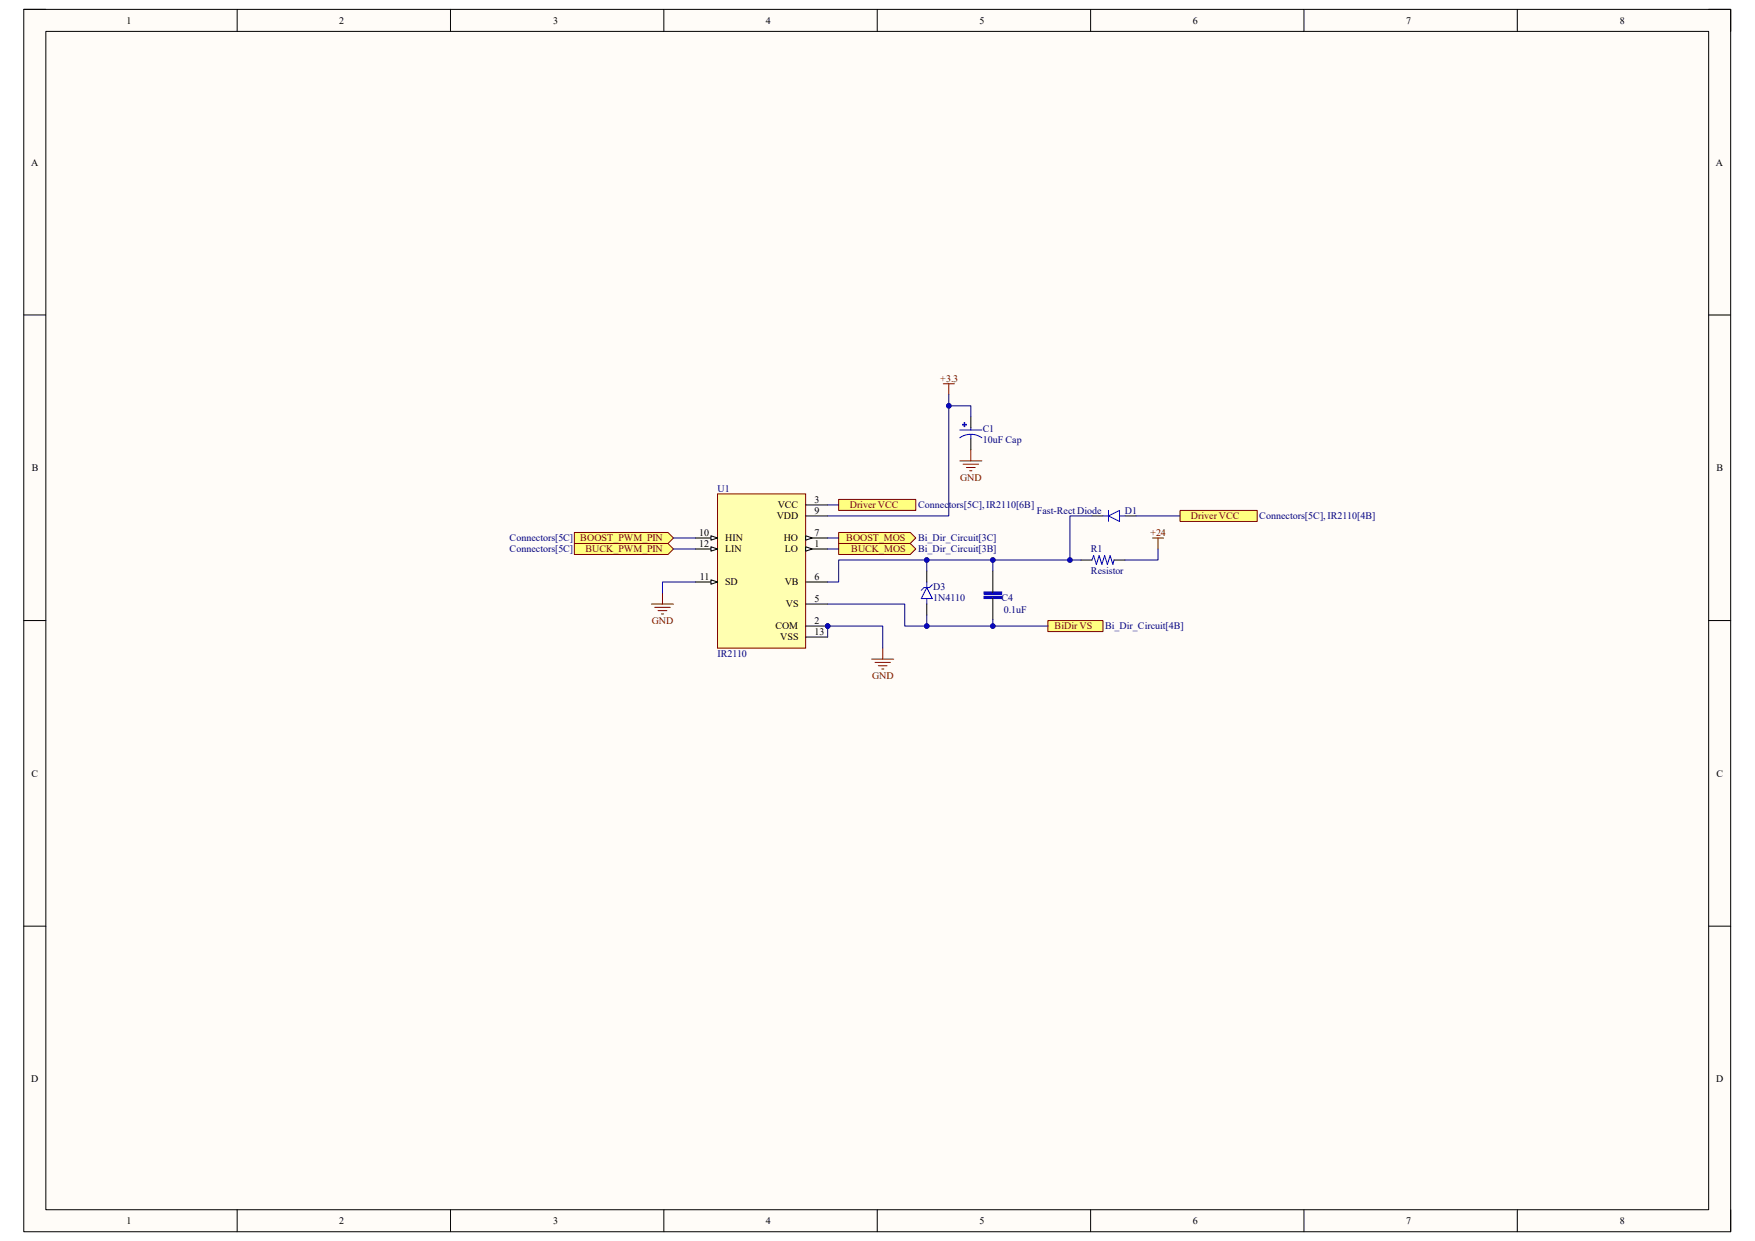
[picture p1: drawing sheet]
<svg xmlns="http://www.w3.org/2000/svg" width="297mm" height="210mm" viewBox="0 0 297 210" stroke-linecap="round" stroke-linejoin="round" font-family="sans-serif">
<path d="M4 1.6h288.9v206.8h-288.9z" fill-rule="evenodd" fill="#fffcf8"/>
<path d="M4 1.6h288.9v206.8h-288.9z" fill="none" stroke="#000" stroke-width=".17"/>
<path d="M7.8 5.3h281.4v199.4h-281.4z" fill-rule="evenodd" fill="#fffcf8"/>
<g fill="none" stroke="#000" stroke-width=".17">
<path d="M4 1.6h3.7M7.8 5.3h281.4v199.4h-281.4zM40.1 1.6v3.7M76.2 1.6v3.7M112.3 1.6v3.7M148.5 1.6v3.7M184.6 1.6v3.7M220.7 1.6v3.7M256.8 1.6v3.7M289.2 1.6h3.7v3.7M4 53.3h3.7M289.2 53.3h3.7"/>
<path d="M4 105h3.8M289.2 105h3.7M4 156.7h3.8M289.2 156.7h3.7M40.1 204.7v3.7M76.2 204.7v3.7M112.4 204.7v3.7M148.5 204.7v3.7M184.6 204.7v3.7M220.7 204.7v3.7M256.8 204.7v3.7M292.9 204.7v3.7"/>
</g>
<path d="M97.2 92h15.8l1 .9-1 .9h-15.8z" fill-rule="evenodd" fill="#ffff80"/>
<path d="M159.6 64.9h1.9M160.6 64.9v1.9M97.2 92h15.8l1 .9-1 .9h-15.8zM147.5 111.5h3.8M148.1 112.1h2.6M148.6 112.7h1.5M149.2 113.2h.4M149.4 109.7v1.8" fill="none" stroke="#800000" stroke-width=".17"/>
<path d="M163.2 71.5h.1v.7h-.1z" fill-rule="evenodd" fill="#00f"/>
<path d="M163.2 71.5h.1v.7h-.1z" fill="none" stroke="#00f" stroke-width=".17"/>
<path d="M162.9 71.8h.6v.1h-.6z" fill-rule="evenodd" fill="#00f"/>
<path d="M162.4 74.1a3.3 3.3 0 0 1 3.8 0M162.4 72.8h3.8M162.9 71.8h.6v.1h-.6zM164.3 72.4v.4M164.3 73.5v.8" fill="none" stroke="#00f" stroke-width=".17"/>
<path d="M164.3 70.5v1.9M164.3 74.3v1.8" fill="none" stroke="#000" stroke-width=".17"/>
<path d="M162.4 78h3.8M163 78.6h2.6M163.6 79.1h1.4M164.1 79.7h.4M164.3 76.1v1.9M110.3 102.2h3.7M110.8 102.8h2.6M111.4 103.3h1.5M111.9 103.9h.4M112.1 100.4v1.8" fill="none" stroke="#800000" stroke-width=".17"/>
<path d="M141.9 92h12.1l1 .9-1 .9h-12.1z" fill-rule="evenodd" fill="#ffff80"/>
<path d="M141.9 92h12.1l1 .9-1 .9h-12.1z" fill="none" stroke="#800000" stroke-width=".17"/>
<path d="M177.3 105h9.4v1.9h-9.4z" fill-rule="evenodd" fill="#ffff80"/>
<path d="M177.3 105h9.4v1.9h-9.4z" fill="none" stroke="#800000" stroke-width=".17"/>
<path d="M141.9 90.1h12.1l1 .9-1 1h-12.1z" fill-rule="evenodd" fill="#ffff80"/>
<path d="M141.9 90.1h12.1l1 .9-1 1h-12.1z" fill="none" stroke="#800000" stroke-width=".17"/>
<path d="M97.2 90.1h15.8l1 .9-1 1h-15.8z" fill-rule="evenodd" fill="#ffff80"/>
<path d="M97.2 90.1h15.8l1 .9-1 1h-15.8zM195.1 91h1.8M196 91v1.9" fill="none" stroke="#800000" stroke-width=".17"/>
<path d="M166.5 101.1h3M166.5 100.4h3" fill="none" stroke="#00f" stroke-width=".37"/>
<path d="M156.8 99.4l1 1.9h-1.9zM156.8 98.5v.9M157.8 99l-.5 .4h-.9l-.5 .5M184.8 94.8l.3-.8 .4 1.5 .5-1.5 .5 1.5 .4-1.5 .5 1.5 .5-1.5 .4 1.5 .2-.7M186.7 87.3h.9M187.6 87.3l1.9-.9v1.8zM187.6 86.4v1.8M189.5 87.3h.9M156.8 101.3v.9M166.5 100.9h3v.4h-3zM166.5 100.2h3v.3h-3z" fill="none" stroke="#00f" stroke-width=".17"/>
<path d="M156.8 96.6v1.9M168 96.6v3.8M182.9 94.8h1.9M184.8 87.3h1.9M188.5 94.8h1.9M190.4 87.3h1.9M156.8 102.2v1.9M168 101.1v3.7" fill="none" stroke="#000" stroke-width=".17"/>
<circle cx="140.1" cy="106" r=".37" fill="#000080"/>
<circle cx="140.1" cy="106" r=".37" fill="none" stroke="#000080" stroke-width=".17"/>
<path d="M121.4 83.6h14.9v26.1h-14.9z" fill-rule="evenodd" fill="#ffffb0"/>
<path d="M121.4 83.6h14.9v26.1h-14.9z" fill="none" stroke="#800000" stroke-width=".17"/>
<path d="M117.7 91h3.7" fill="none" stroke="#000" stroke-width=".17"/>
<path d="M120.3 90.7l1.1 .3-1.1 .4z" fill="#f8fcff"/>
<path d="M117.7 92.9h3.7M120.3 90.7l1.1 .3-1.1 .4z" fill="none" stroke="#000" stroke-width=".17"/>
<path d="M120.3 92.5l1.1 .4-1.1 .4z" fill="#f8fcff"/>
<path d="M117.7 98.5h3.7M120.3 92.5l1.1 .4-1.1 .4z" fill="none" stroke="#000" stroke-width=".17"/>
<path d="M120.3 98.1l1.1 .4-1.1 .4z" fill="#f8fcff"/>
<path d="M120.3 98.1l1.1 .4-1.1 .4zM136.3 85.4h3.8M136.3 87.3h3.8M136.3 91h3.8" fill="none" stroke="#000" stroke-width=".17"/>
<path d="M136.3 90.7l1.2 .3-1.2 .4z" fill="#f8fcff"/>
<path d="M136.3 90.7l1.2 .3-1.2 .4zM136.3 92.9h3.8" fill="none" stroke="#000" stroke-width=".17"/>
<path d="M136.3 92.5l1.2 .4-1.2 .4z" fill="#f8fcff"/>
<path d="M136.3 92.5l1.2 .4-1.2 .4zM136.3 98.5h3.8M136.3 102.2h3.8M136.3 105.9h3.8" fill="none" stroke="#000" stroke-width=".17"/>
<circle cx="140.1" cy="106" r=".37" fill="#000080"/>
<g fill="none" stroke="#000080" stroke-width=".17">
<path d="M160.6 68.7h3.7v1.8"/>
<circle cx="140.1" cy="106" r=".37"/>
</g>
<path d="M136.3 107.8h3.8" fill="none" stroke="#000" stroke-width=".17"/>
<circle cx="160.6" cy="68.7" r=".37" fill="#000080"/>
<g fill="none" stroke="#000080" stroke-width=".17">
<path d="M114 92.9h3.7M114 91h3.7M117.7 98.5h-5.6v1.9M140.1 92.9h1.8M140.1 91h1.8M156.8 104.1v1.8h11.2v-1.1"/>
<circle cx="160.6" cy="68.7" r=".37"/>
</g>
<circle cx="168" cy="106" r=".37" fill="#000080"/>
<circle cx="168" cy="106" r=".37" fill="none" stroke="#000080" stroke-width=".17"/>
<circle cx="156.8" cy="106" r=".37" fill="#000080"/>
<g fill="none" stroke="#000080" stroke-width=".17">
<path d="M156.8 96.6v-1.8h11.2v1.8"/>
<circle cx="156.8" cy="106" r=".37"/>
</g>
<circle cx="156.8" cy="94.8" r=".37" fill="#000080"/>
<circle cx="156.8" cy="94.8" r=".37" fill="none" stroke="#000080" stroke-width=".17"/>
<circle cx="168" cy="94.8" r=".37" fill="#000080"/>
<g fill="none" stroke="#000080" stroke-width=".17">
<path d="M156.8 94.8h-14.9v3.7h-1.8"/>
<circle cx="168" cy="94.8" r=".37"/>
</g>
<circle cx="156.8" cy="94.8" r=".37" fill="#000080"/>
<g fill="none" stroke="#000080" stroke-width=".17">
<path d="M140.1 102.2h13v3.7h3.7"/>
<circle cx="156.8" cy="94.8" r=".37"/>
</g>
<circle cx="156.8" cy="106" r=".37" fill="#000080"/>
<g fill="none" stroke="#000080" stroke-width=".17">
<path d="M196 92.9v1.9h-5.6M168 105.9h9.3"/>
<circle cx="156.8" cy="106" r=".37"/>
</g>
<circle cx="168" cy="106" r=".37" fill="#000080"/>
<g fill="none" stroke="#000080" stroke-width=".17">
<path d="M184.8 87.3h-3.7v7.5M192.3 87.3h7.4"/>
<circle cx="168" cy="106" r=".37"/>
</g>
<circle cx="181.1" cy="94.8" r=".37" fill="#000080"/>
<g fill="none" stroke="#000080" stroke-width=".17">
<path d="M140.1 107.8v-1.9h9.3v3.8"/>
<circle cx="181.1" cy="94.8" r=".37"/>
</g>
<circle cx="140.1" cy="106" r=".37" fill="#000080"/>
<circle cx="140.1" cy="106" r=".37" fill="none" stroke="#000080" stroke-width=".17"/>
<path d="M199.7 86.4h13.1v1.8h-13.1z" fill-rule="evenodd" fill="#ffff80"/>
<path d="M199.7 86.4h13.1v1.8h-13.1z" fill="none" stroke="#800000" stroke-width=".17"/>
<path d="M141.9 84.5h13.1v1.9h-13.1z" fill-rule="evenodd" fill="#ffff80"/>
<path d="M141.9 84.5h13.1v1.9h-13.1z" fill="none" stroke="#800000" stroke-width=".17"/>
<path d="M160.6 66.8v20.5h-20.5M140.1 85.4h1.8" fill="none" stroke="#000080" stroke-width=".17"/>
<circle cx="160.6" cy="68.7" r=".37" fill="#000080"/>
<g fill="none" stroke="#000080" stroke-width=".17">
<path d="M168 94.8h14.9"/>
<circle cx="160.6" cy="68.7" r=".37"/>
</g>
<circle cx="181.1" cy="94.8" r=".37" fill="#000080"/>
<circle cx="181.1" cy="94.8" r=".37" fill="none" stroke="#000080" stroke-width=".17"/>
<circle cx="168" cy="94.8" r=".37" fill="#000080"/>
<circle cx="168" cy="94.8" r=".37" fill="none" stroke="#000080" stroke-width=".17"/>
<g font-size="1.7">
<text x="21.4" y="4">1</text>
<text x="57.4" y="4">2</text>
<text x="93.6" y="4">3</text>
<text x="129.6" y="4">4</text>
<text x="165.8" y="4">5</text>
<text x="201.8" y="4">6</text>
<text x="238" y="4">7</text>
<text x="274.1" y="4">8</text>
<text x="5.3" y="28">A</text>
<text x="290.4" y="28">A</text>
<text x="5.4" y="79.8">B</text>
<text x="290.5" y="79.8">B</text>
<text x="131.4" y="87.9">VDD</text>
<text x="131.6" y="86">VCC</text>
<text x="137.8" y="85.1">3</text>
<text x="137.8" y="87">9</text>
<text x="118.3" y="90.7">10</text>
<text x="118.3" y="92.5">12</text>
<text x="122.7" y="91.6">HIN</text>
<text x="122.7" y="93.5">LIN</text>
<text x="132.7" y="91.6">HO</text>
<text x="132.8" y="93.5">LO</text>
<text x="137.8" y="90.7">7</text>
<text x="137.8" y="92.5">1</text>
<text x="118.4" y="98.1">11</text>
<text x="122.7" y="99.1">SD</text>
<text x="132.8" y="99.1">VB</text>
<text x="137.8" y="98.1">6</text>
<text x="137.8" y="101.9">5</text>
<text x="131.2" y="106.5">COM</text>
<text x="133" y="102.8">VS</text>
<text x="137.8" y="105.6">2</text>
<text x="137.8" y="107.4">13</text>
<text x="132" y="108.4">VSS</text>
<text x="5.3" y="131.4">C</text>
<text x="290.5" y="131.4">C</text>
<text x="5.3" y="183.2">D</text>
<text x="290.4" y="183.2">D</text>
<text x="21.4" y="207.2">1</text>
<text x="57.4" y="207.2">2</text>
<text x="93.6" y="207.2">3</text>
<text x="129.6" y="207.2">4</text>
<text x="165.8" y="207.2">5</text>
<text x="201.8" y="207.2">6</text>
<text x="238" y="207.2">7</text>
<text x="274.1" y="207.2">8</text>
</g>
<g font-size="1.7" fill="#800000">
<text x="159.1" y="64.6">+3.3</text>
<text x="162.5" y="81.4">GND</text>
<text x="143.8" y="86">Driver VCC</text>
<text x="201.5" y="87.9">Driver VCC</text>
<text x="98.2" y="91.6">BOOST_PWM_PIN</text>
<text x="99.1" y="93.5">BUCK_PWM_PIN</text>
<text x="143.2" y="91.6">BOOST_MOS</text>
<text x="144.1" y="93.5">BUCK_MOS</text>
<text x="194.7" y="90.7">+24</text>
<text x="110.3" y="105.6">GND</text>
<text x="178.5" y="106.5">BiDir VS</text>
<text x="147.6" y="114.9">GND</text>
</g>
<g font-size="1.7" fill="#000080">
<text x="166.3" y="73.1">C1</text>
<text x="166.3" y="74.9">10uF Cap</text>
<text x="121.4" y="83.2">U1</text>
<text x="155.4" y="86">Connectors[5C], IR2110[6B]</text>
<text x="175.5" y="87">Fast-Rect Diode</text>
<text x="190.4" y="87">D1</text>
<text x="213.1" y="87.9">Connectors[5C], IR2110[4B]</text>
<text x="86.2" y="93.5">Connectors[5C]</text>
<text x="86.2" y="91.6">Connectors[5C]</text>
<text x="155.4" y="93.5">Bi_Dir_Circuit[3B]</text>
<text x="155.4" y="91.6">Bi_Dir_Circuit[3C]</text>
<text x="184.6" y="93.5">R1</text>
<text x="157.9" y="99.8">D3</text>
<text x="157.9" y="101.7">1N4110</text>
<text x="169.5" y="101.7">C4</text>
<text x="184.6" y="97.2">Resistor</text>
<text x="169.9" y="103.7">0.1uF</text>
<text x="187" y="106.5">Bi_Dir_Circuit[4B]</text>
<text x="121.4" y="111.2">IR2110</text>
</g>
</svg>
